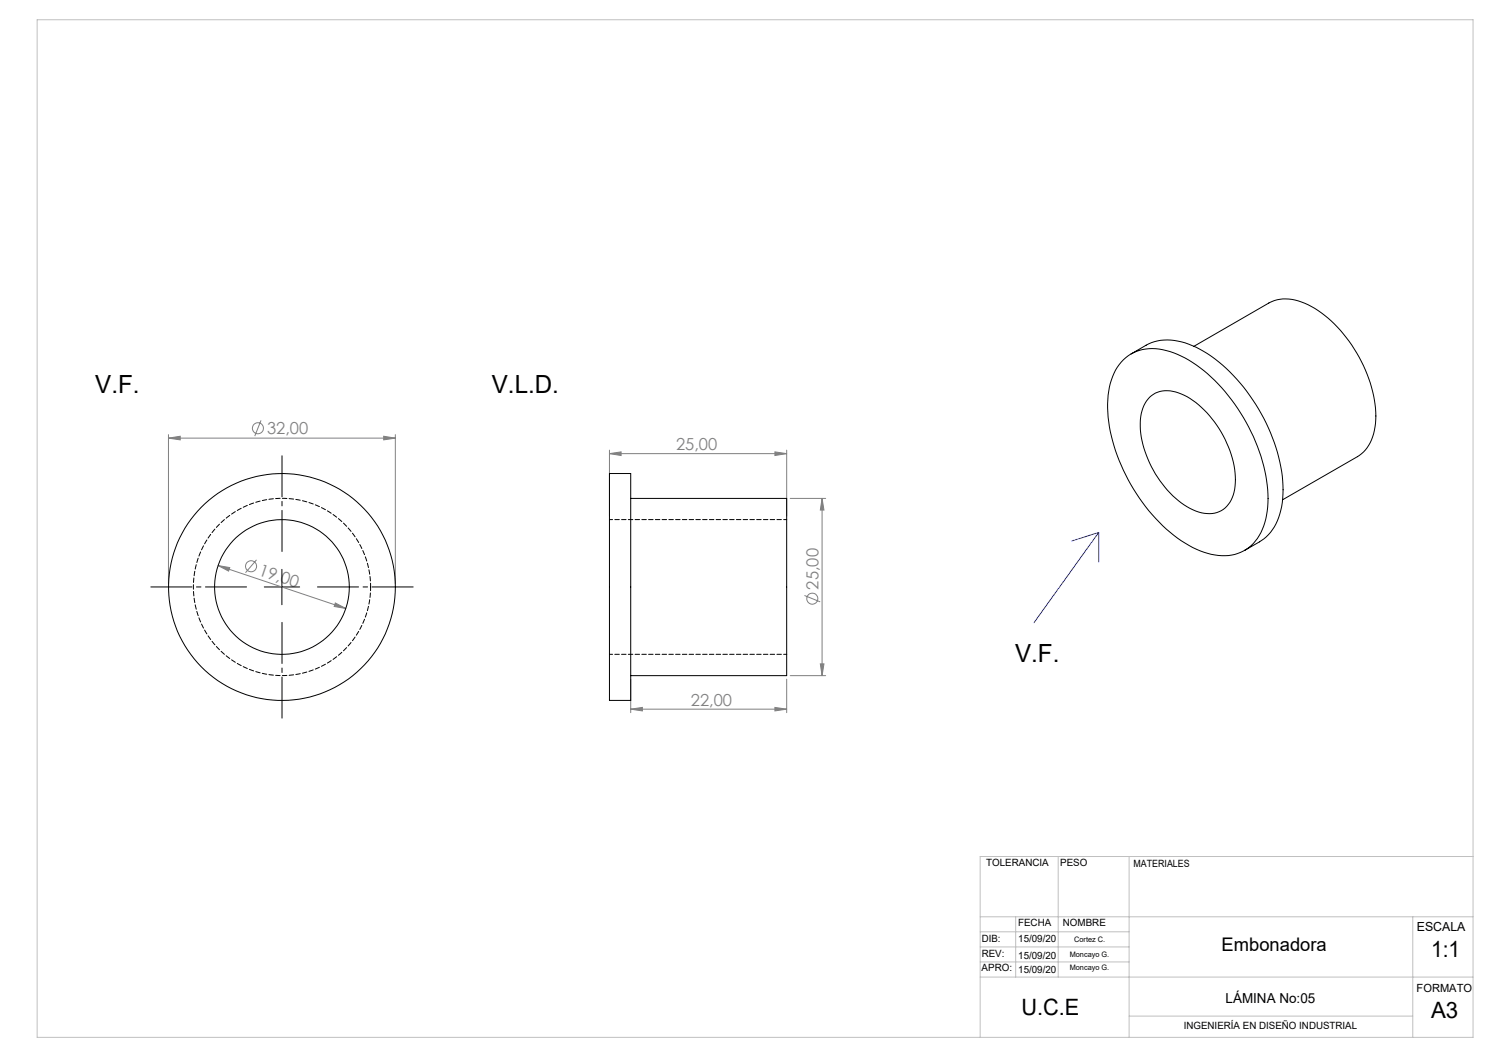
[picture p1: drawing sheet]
<svg xmlns="http://www.w3.org/2000/svg" width="420mm" height="297mm" viewBox="0 0 420 297" stroke-linecap="round" stroke-linejoin="round" font-family="sans-serif">
<g fill="none" stroke="#808080" stroke-width=".28">
<path d="M73.6 118.6l-1.7 4.4M47.5 123.6l3.3-.6v1.1zM47.5 122.6v42M47.5 123.6h64M108.2 123l3.3 .6-3.3 .5zM111.5 122.6v42M171.9 127.9l3.3-.4v1zM171.9 127v18.6M171.9 127.9h50M218.6 127.5l3.3 .4-3.3 .6zM221.9 127v18.6M61.5 159.5l36 12.1"/>
<path d="M61.5 159.5l3.3 .6-.3 1zM72.4 157.9l-3.1 3.6M222.9 140.6h10M231.9 140.6l.5 3.3h-1zM231.9 140.6v50M94.6 170.1l2.9 1.5-3.2-.5zM226.9 168l4.5 1.8M177.9 191.6v9.4M218.6 199.5l3.3 .5-3.3 .5zM221.9 191.6v9.4M222.9 190.6h10M231.4 187.3h1l-.5 3.3z"/>
<path d="M177.9 200l3.3-.5v1zM177.9 200h44"/>
<circle cx="72.7" cy="120.8" r="1.56"/>
<circle cx="70.8" cy="159.7" r="1.56"/>
<circle cx="229.1" cy="168.8" r="1.55"/>
</g>
<path d="M79.5 155.6v-27M69.5 165.6h-27M79.5 175.6v27M89.5 165.6h27" fill="none" stroke="#000" stroke-width=".28" stroke-dasharray="15.2 1.3 1.3 1.3" stroke-dashoffset="3.6"/>
<path d="M74.5 165.6h10M79.5 160.6v10" fill="none" stroke="#000" stroke-width=".28"/>
<path d="M10.5 5.6h405v287h-405zM276.5 258.6h139M286.5 258.6v17M298.5 241.6v34M318.5 241.6v51M398.5 258.6v34M415.5 241.6h-139v51M276.5 267.1h42M276.5 271.3h42M276.5 262.8h42M276.5 275.6h139M318.5 286.6h80" fill="none" stroke="#c0c0c0" stroke-width=".28"/>
<path d="M309.9 150.2l-18.3 25.4M309.9 150.2v8.3M309.9 150.2l-7.6 2.4" fill="none" stroke="#00f" stroke-width=".28"/>
<g fill="#808080">
<path d="M94.6 170.1l-.3 1 3.2 .5zM61.5 159.5l3 1.6 .3-1z"/>
<path d="M218.6 127.5l3.3 .4-3.3 .6zM171.9 127.9l3.3-.4v1z"/>
<path d="M47.5 123.6l3.3-.6v1.1zM108.2 123l3.3 .6-3.3 .5zM177.9 200l3.3-.5v1zM218.6 199.5l3.3 .5-3.3 .5z"/>
<path d="M231.9 140.6l.5 3.3h-1zM231.4 187.3h1l-.5 3.3z"/>
</g>
<g fill="none" stroke="#000" stroke-width=".28">
<path d="M319.1 99.8l4.2-2.4a14.4 14.4 0 0 1 13 .1 42.7 42.7 0 0 1 18.7 17.9 43.9 43.9 0 0 1 6.7 26.3 14.3 14.3 0 0 1-6.4 11.1l-4.3 2.5M336.8 97.7l21.1-12.2a11.7 11.7 0 0 1 11.1 .5 38.3 38.3 0 0 1 17.5 22 24.3 24.3 0 0 1 .4 16.1 9.6 9.6 0 0 1-4 4.7l-21.1 12.2M316.9 101.5a12.4 12.4 0 0 1 13.1-2.3 38.2 38.2 0 0 1 18.3 14.8 46.4 46.4 0 0 1 9.3 29 14.8 14.8 0 0 1-6.8 12.4 14.9 14.9 0 0 1-13.4-.5 43.6 43.6 0 0 1-18.5-18.3 44.4 44.4 0 0 1-6.3-25.1 16.6 16.6 0 0 1 4.3-10zM324.3 112a8.2 8.2 0 0 1 9.7-.5 28.9 28.9 0 0 1 14.4 24.7 8.3 8.3 0 0 1-5.1 8.4 11.4 11.4 0 0 1-10.1-2.8 29.8 29.8 0 0 1-11.6-22.5 10.4 10.4 0 0 1 2.7-7.3zM171.9 133.6h6v64h-6zM177.9 140.6h44v50h-44"/>
<circle cx="79.5" cy="165.6" r="32"/>
<circle cx="79.5" cy="165.6" r="19"/>
</g>
<path d="M104.5 165.6a25 25 0 0 0-37.1-21.9 25 25 0 0 0-1.1 43 25 25 0 0 0 38.2-19.8v-1.3" fill="none" stroke="#000" stroke-width=".28" stroke-dasharray="1.3 .6" stroke-dashoffset=".2"/>
<path d="M221.9 146.6h-50M171.9 184.6h50" fill="none" stroke="#000" stroke-width=".28" stroke-dasharray="1.3 .6" stroke-dashoffset=".4"/>
<g font-size="7.1">
<text x="26.9" y="110.7">V.F.</text>
<text x="138.7" y="110.7">V.L.D.</text>
<text x="286.3" y="186.7">V.F.</text>
</g>
<g font-size="6.3">
<text x="403.7" y="270">1:1</text>
<text x="288.1" y="286.2">U.C.E</text>
<text x="403.7" y="287.2">A3</text>
</g>
<text font-size="5.3" x="344.6" y="268.3">Embonadora</text>
<g font-size="4.7" fill="#808080">
<text x="75.3" y="122.5">32,00</text>
<text x="190.7" y="126.9">25,00</text>
<text x="72.7" y="162.1" transform="rotate(19 72.7 162.1)">19,00</text>
<text x="230.8" y="166.3" transform="rotate(-90 230.8 166.3)">25,00</text>
<text x="194.9" y="199">22,00</text>
</g>
<text font-size="3.9" x="345.7" y="283">LÁMINA No:05</text>
<text font-size="3.5" x="399.6" y="262.6">ESCALA</text>
<text font-size="3.2" x="399.6" y="279.7">FORMATO</text>
<g font-size="2.8">
<text x="278.1" y="244.3">TOLERANCIA</text>
<text x="299.1" y="244.3">PESO</text>
<text x="319.7" y="244.6">MATERIALES</text>
<text x="287.2" y="261.3">FECHA</text>
<text x="299.8" y="261.3">NOMBRE</text>
<text x="276.9" y="265.8">DIB:</text>
<text x="287.2" y="265.8">15/09/20</text>
<text x="276.9" y="273.8">APRO:</text>
<text x="276.9" y="270.1">REV:</text>
<text x="287.2" y="270.5">15/09/20</text>
<text x="287.2" y="274.4">15/09/20</text>
<text x="333.9" y="290.3">INGENIERÍA EN DISEÑO INDUSTRIAL</text>
</g>
<g font-size="2.1">
<text x="301.7" y="269.9">Moncayo G.</text>
<text x="303" y="265.8">Cortez C.</text>
<text x="301.7" y="273.7">Moncayo G.</text>
</g>
</svg>
